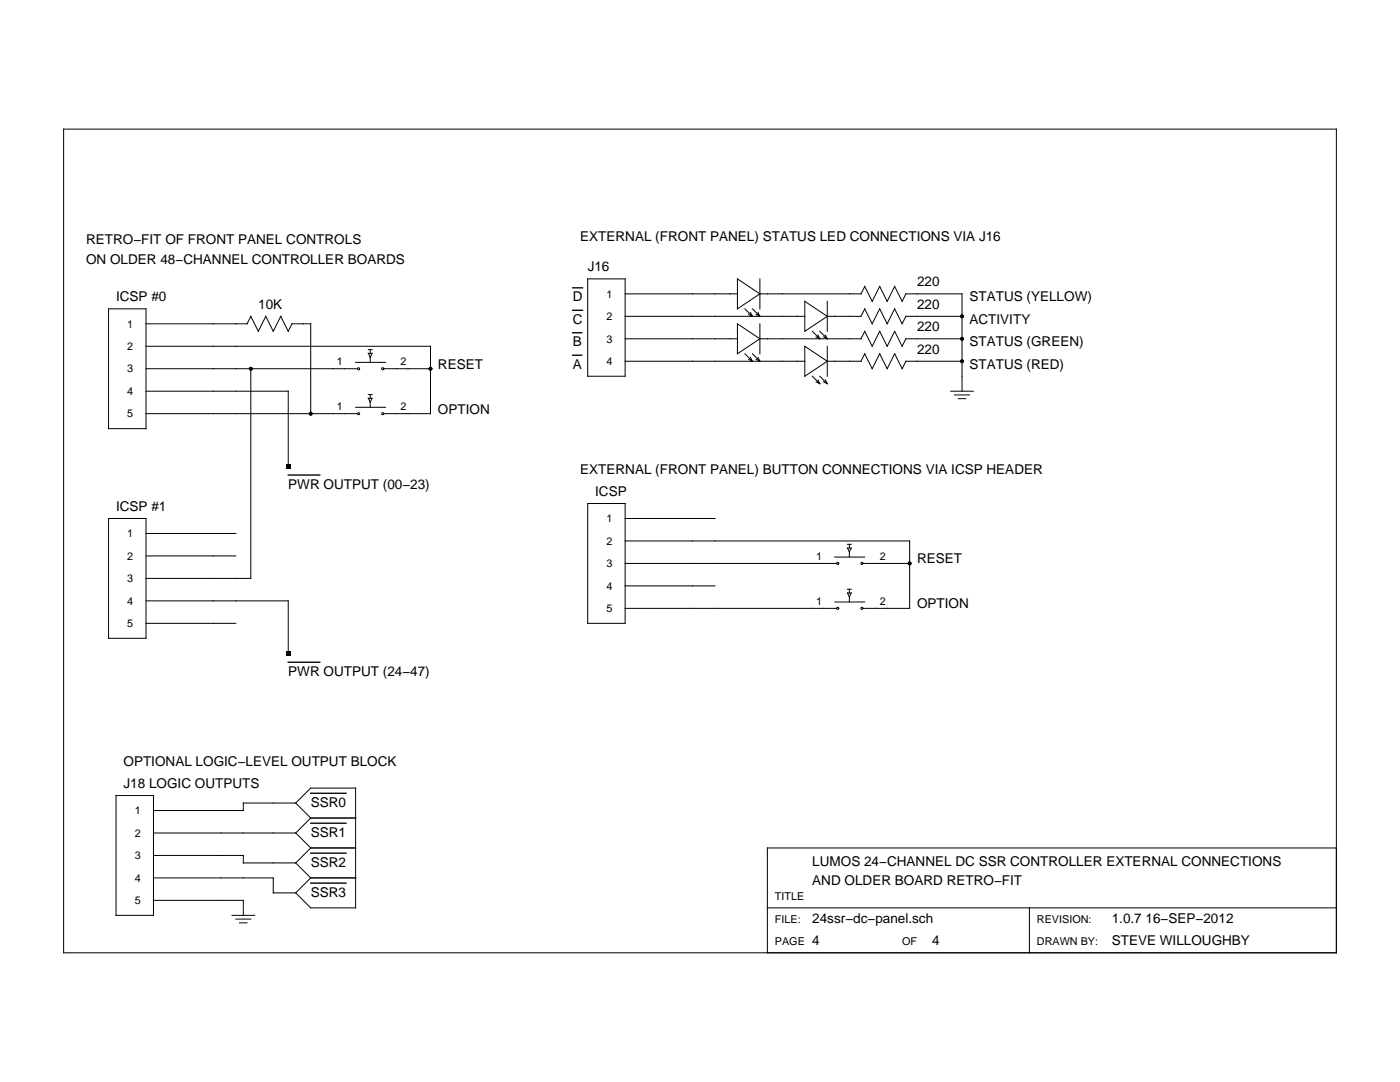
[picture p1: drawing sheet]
<svg xmlns="http://www.w3.org/2000/svg" width="279mm" height="216mm" viewBox="0 0 279 216" stroke-linecap="round" stroke-linejoin="round" font-family="sans-serif">
<g fill="none" stroke="#000" stroke-width=".2">
<path d="M12.7 25.8h254v164.3h-254zM117.3 55.6h7.5v19.5h-7.5zM124.8 58.6h22.4M147.2 55.6l4.5 3-4.5 3zM151.7 58.6h20.1l.8-1.5 1.5 3 1.5-3 1.5 3 1.4-3 1.5 3 .8-1.5h11.2v19.5M151.7 55.6v6M21.7 61.6h7.4v23.9h-7.4zM29.1 69.1h56.8v13.4h-9.3M29.1 78.1h28.4v14.9M29.1 64.6h20.2M29.1 73.6h42.2M50.1 63.1l1.4 3 1.5-3 1.5 3 1.5-3 1.5 3 .8-1.5h3.7v17.9"/>
<path d="M50.1 73.6v41.8h-21M50.1 63.1l-.8 1.5M71 72.3h5.9M73.5 78.7h.8M73.5 79.5h.8l-.4 .7zM73.5 69.8h.8M73.5 70.5h.8l-.4 .8zM73.9 69.8v.7M73.9 71.3v1M73.9 78.7v.8M76.6 73.6h9.3M124.8 67.6h22.4"/>
<path d="M124.8 63.1h35.8M124.8 72.1h35.8M147.2 64.6l4.5 3-4.5 3zM148.7 61.6l1.5 1.5M148.7 70.6l1.5 1.5M149.4 62.7l.8 .4M149.4 71.7l.8 .4M149.8 62.4l.4 .7M149.8 71.3l.4 .8M150.2 61.6l1.5 1.5M150.2 70.6l1.5 1.5M150.9 62.7l.8 .4"/>
<path d="M150.9 71.7l.8 .4M151.3 62.4l.4 .7M151.3 71.3l.4 .8M151.7 64.6v6M151.7 67.6h20.2l.7-1.5 1.5 3 1.5-3 1.5 3 1.4-3 1.5 3 .8-1.5h11.2M160.6 60.1l4.5 3-4.5 3zM160.6 69.1l4.5 3-4.5 3zM162.1 75.1l1.5 1.5M162.1 66.1l1.5 1.5M162.9 67.2l.7 .4M162.9 76.2l.7 .4M163.2 66.9l.4 .7"/>
<path d="M163.2 75.8l.4 .8M163.6 66.1l1.5 1.5M163.6 75.1l1.5 1.5M164.4 67.2l.7 .4M164.4 76.2l.7 .4M164.7 66.9l.4 .7M164.7 75.8l.4 .8M165.1 63.1h6.8l.7-1.5 1.5 3 1.5-3 1.5 3 1.4-3 1.5 3 .8-1.5h11.2M165.1 72.1h6.8l.7-1.5 1.5 3 1.5-3 1.5 3 1.4-3 1.5 3 .8-1.5h11.2M165.1 60.1v6M165.1 69.1v6M189.8 78.1h4.4"/>
<path d="M190.5 78.8h3M191.2 79.6h1.5M29.1 82.5h42.2M71 81.3h5.9M73.9 80.2v1.1M21.7 103.5h7.4v23.9h-7.4zM29.1 119.9h28.4v10.5M29.1 110.9h18M29.1 106.4h18M117.3 100.5h7.5v23.9h-7.5zM124.8 107.9h56.7v13.5h-9.3M124.8 116.9h17.9"/>
<path d="M124.8 103.5h17.9M124.8 112.4h42.2M166.6 111.2h6M169.1 117.6h.8M169.1 118.3h.8l-.4 .8zM169.1 108.6h.8M169.1 109.4h.8l-.4 .7zM169.5 108.6v.8M169.5 110.1v1M169.5 117.6v.7M169.5 119.1v1M172.2 112.4h9.3"/>
<path d="M29.1 124.4h18M124.8 121.4h42.2M166.6 120.1h6M23.2 158.7h7.4v23.9h-7.4zM30.6 166.2h28.4M30.6 170.7h18v1.5h10.4M30.6 175.2h23.9v3h4.5M30.6 179.7h18v2.9M59 160.2l3-3h9v24h-9l-3-3M59 160.2h-10.4v1.5h-18M59 160.2l3 3M59 166.2l3 3"/>
<path d="M59 172.2l3 3M62 169.2h9M62 163.2h9M62 163.2l-3 3M62 175.2h9M62 169.2l-3 3M62 175.2l-3 3M266.7 169.2h-113.6v20.9M46.3 182.6h4.5M47.1 183.4h3M47.8 184.1h1.5M153.1 181.2h113.6"/>
<path d="M205.4 181.2v8.9"/>
<circle cx="71.6" cy="73.6" r=".21"/>
<circle cx="76.4" cy="73.6" r=".21"/>
<circle cx="71.6" cy="82.5" r=".21"/>
<circle cx="76.4" cy="82.5" r=".21"/>
<circle cx="167.2" cy="112.4" r=".21"/>
<circle cx="172" cy="112.4" r=".21"/>
<circle cx="167.2" cy="121.4" r=".21"/>
<circle cx="172" cy="121.4" r=".21"/>
</g>
<path d="M114.3 57.4h1.9M114.3 61.9h1.9M114.3 66.4h1.8M114.3 70.9h1.8M57.5 94.8h6.3M57.5 132.1h6.3M62 158.3h7.1M62 164.3h7.1M62 170.2h7.1M62 176.2h7.1" fill="none" stroke="#000" stroke-width=".27"/>
<g fill="#000">
<path d="M57.1 92.6h.9v.8h-.9zM57.1 129.9h.9v.9h-.9z"/>
<circle cx="50.1" cy="73.6" r=".37"/>
<circle cx="85.9" cy="73.6" r=".37"/>
<circle cx="192" cy="72.1" r=".37"/>
<circle cx="192" cy="67.6" r=".37"/>
<circle cx="192" cy="63.1" r=".37"/>
<circle cx="62" cy="82.5" r=".37"/>
<circle cx="181.5" cy="112.4" r=".37"/>
</g>
<g font-size="2.7">
<text x="17.2" y="48.8">RETRO−FIT OF FRONT PANEL CONTROLS</text>
<text x="17.2" y="52.7">ON OLDER 48−CHANNEL CONTROLLER BOARDS</text>
<text x="115.8" y="48.2">EXTERNAL (FRONT PANEL) STATUS LED CONNECTIONS VIA J16</text>
<text x="117.3" y="54.2">J16</text>
<text x="183" y="57.1">220</text>
<text x="23.2" y="60.1">ICSP #0</text>
<text x="51.5" y="61.6">10K</text>
<text x="114.3" y="60.1">D</text>
<text x="114.3" y="64.6">C</text>
<text x="183" y="61.6">220</text>
<text x="193.5" y="60.1">STATUS (YELLOW)</text>
<text x="193.5" y="64.6">ACTIVITY</text>
<text x="114.3" y="69.1">B</text>
<text x="183" y="66.1">220</text>
<text x="183" y="70.6">220</text>
<text x="193.5" y="69.1">STATUS (GREEN)</text>
<text x="87.4" y="73.6">RESET</text>
<text x="114.3" y="73.6">A</text>
<text x="193.5" y="73.6">STATUS (RED)</text>
<text x="87.4" y="82.5">OPTION</text>
<text x="115.8" y="94.5">EXTERNAL (FRONT PANEL) BUTTON CONNECTIONS VIA ICSP HEADER</text>
<text x="23.2" y="102">ICSP #1</text>
<text x="57.5" y="97.5">PWR OUTPUT (00−23)</text>
<text x="118.8" y="99">ICSP</text>
<text x="183" y="112.4">RESET</text>
<text x="183" y="121.4">OPTION</text>
<text x="57.5" y="134.8">PWR OUTPUT (24−47)</text>
<text x="24.7" y="152.8">OPTIONAL LOGIC−LEVEL OUTPUT BLOCK</text>
<text x="24.7" y="157.2">J18 LOGIC OUTPUTS</text>
<text x="62" y="161">SSR0</text>
<text x="62" y="167">SSR1</text>
<text x="62" y="172.9">SSR2</text>
<text x="162.1" y="172.8">LUMOS 24−CHANNEL DC SSR CONTROLLER EXTERNAL CONNECTIONS</text>
<text x="62" y="178.9">SSR3</text>
<text x="162.1" y="176.7">AND OLDER BOARD RETRO−FIT</text>
<text x="162.1" y="184.1">24ssr−dc−panel.sch</text>
<text x="221.9" y="184.1">1.0.7 16−SEP−2012</text>
<text x="162.1" y="188.6">4</text>
<text x="186" y="188.6">4</text>
<text x="221.9" y="188.6">STEVE WILLOUGHBY</text>
</g>
<g font-size="2.2">
<text x="121" y="59.4">1</text>
<text x="25.4" y="65.4">1</text>
<text x="121" y="63.9">2</text>
<text x="25.4" y="69.8">2</text>
<text x="121" y="68.3">3</text>
<text x="25.4" y="74.3">3</text>
<text x="67.2" y="72.8">1</text>
<text x="79.9" y="72.8">2</text>
<text x="121" y="72.8">4</text>
<text x="25.4" y="78.8">4</text>
<text x="25.4" y="83.3">5</text>
<text x="67.2" y="81.8">1</text>
<text x="79.9" y="81.8">2</text>
<text x="25.4" y="107.2">1</text>
<text x="121" y="104.2">1</text>
<text x="25.4" y="111.7">2</text>
<text x="121" y="108.7">2</text>
<text x="121" y="113.2">3</text>
<text x="162.9" y="111.7">1</text>
<text x="175.6" y="111.7">2</text>
<text x="25.4" y="116.2">3</text>
<text x="121" y="117.7">4</text>
<text x="25.4" y="120.6">4</text>
<text x="25.4" y="125.1">5</text>
<text x="121" y="122.1">5</text>
<text x="162.9" y="120.6">1</text>
<text x="175.6" y="120.6">2</text>
<text x="26.9" y="167">2</text>
<text x="26.9" y="162.5">1</text>
<text x="26.9" y="171.4">3</text>
<text x="26.9" y="175.9">4</text>
<text x="154.6" y="179.7">TITLE</text>
<text x="26.9" y="180.4">5</text>
<text x="154.6" y="184.1">FILE:</text>
<text x="206.9" y="184.1">REVISION:</text>
<text x="154.6" y="188.6">PAGE</text>
<text x="180" y="188.6">OF</text>
<text x="206.9" y="188.6">DRAWN BY:</text>
</g>
</svg>
